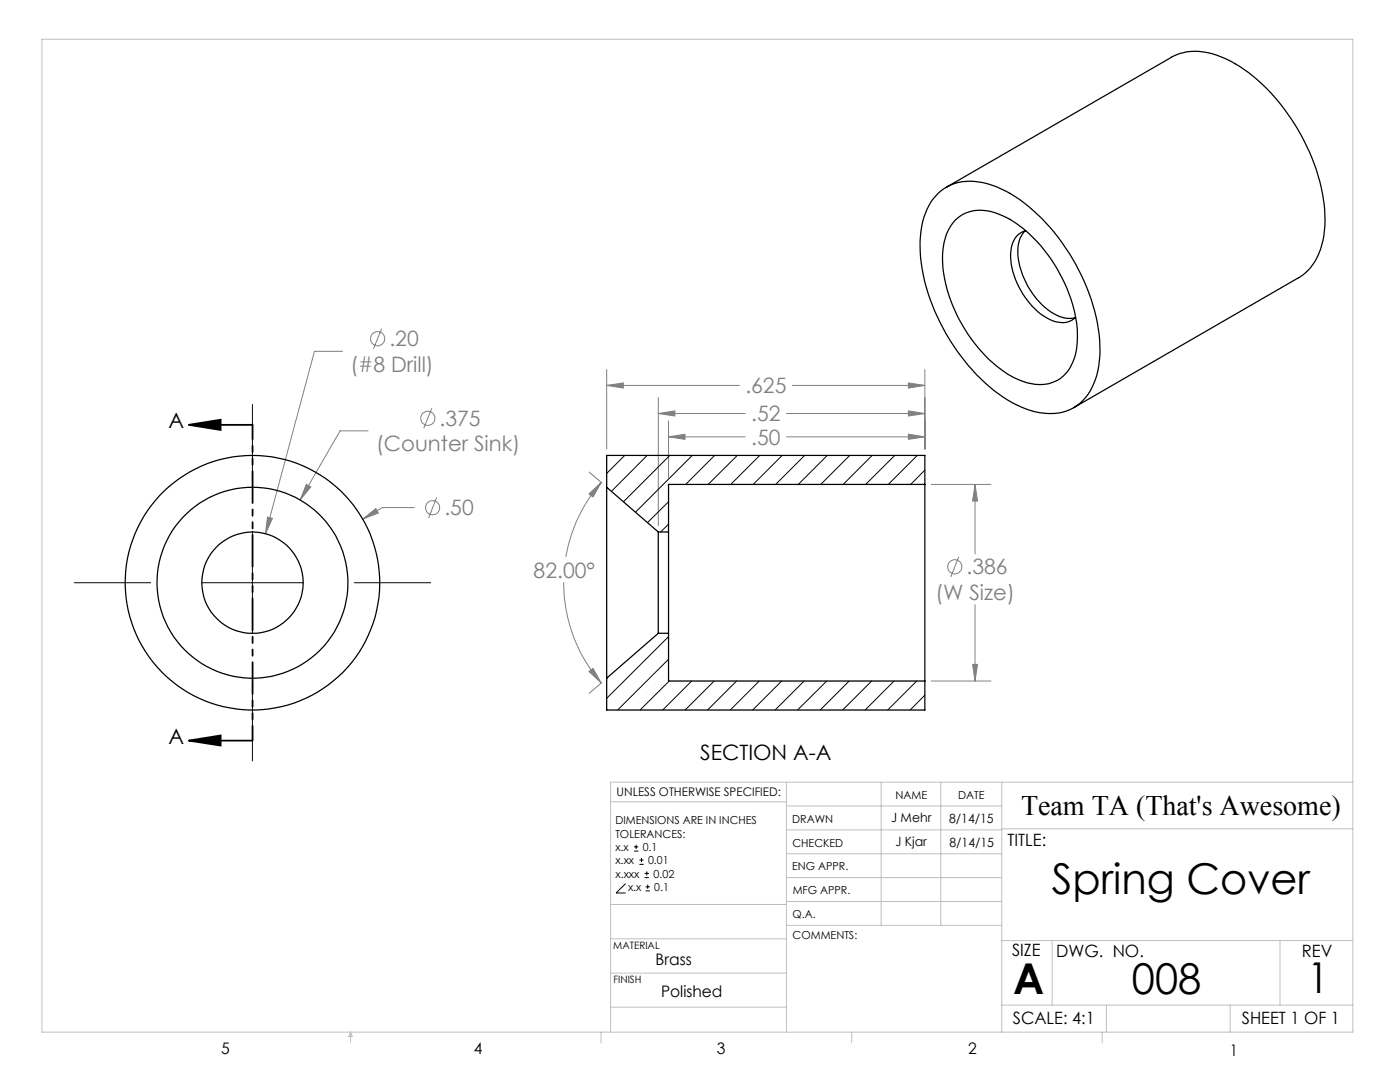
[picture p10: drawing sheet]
<svg xmlns="http://www.w3.org/2000/svg" width="279mm" height="216mm" viewBox="0 0 279 216" stroke-linecap="round" stroke-linejoin="round" font-family="sans-serif">
<g fill="none" stroke="#808080" stroke-width=".2">
<path d="M68.3 70.1h-5.5l-9.8 36.4M76.2 65.6l-1.7 4M121.1 76.9l3.3-.5v1zM121.1 73.7v15.9M121.1 76.9h26.5M131.4 79.3v25.6M158.1 76.9h26.5M181.3 76.4l3.3 .5-3.3 .5zM184.6 73.7v15.9M61.1 96.7l.9 .5-2.1 2.6zM73.4 86h-5.5l-8 13.8M86.2 81.5l-1.6 4"/>
<path d="M87.1 99.3l-1.6 4M117.5 98.6l2.5-2.3-1.6 2.9zM117.6 94.2l2.5 2.2M120 96.3a30.7 30.7 0 0 0-7.1 14.8M131.4 82.5l3.3-.5v1zM131.4 82.5h17.3M133.4 87.2l3.3-.6v1.1zM133.4 84v11.4M133.4 87.2h15.3M157 87.2h27.6M157 82.5h27.6M181.3 86.6l3.3 .6-3.3 .5z"/>
<path d="M181.3 82l3.3 .5-3.3 .5zM185.8 96.7h12M194.6 96.7l.5 3.3h-1zM194.6 96.7v13.8M53.4 103.2l1 .2-1.4 3.1zM72.4 103.6l2.6-2.1 .5 .9zM82.7 101.3h-6.4l-3.9 2.3M112.5 116.2a30.4 30.4 0 0 0 7.5 20.1M191.3 111.1l-1.5 4M117.5 134l.9-.6 1.6 2.9zM120.1 136.2l-2.5 2.2M185.8 135.9h12"/>
<path d="M194.1 132.6h1l-.5 3.3zM194.6 120.6v15.3"/>
<circle cx="75.4" cy="67.6" r="1.41"/>
<circle cx="85.4" cy="83.5" r="1.4"/>
<circle cx="86.3" cy="101.3" r="1.41"/>
<circle cx="190.5" cy="113.1" r="1.4"/>
</g>
<g fill="none" stroke="#000" stroke-width=".2">
<path d="M50.4 80.7v15.3M14.8 116.3h15.3M40.2 116.3h20.3M50.4 106.1v20.3M70.7 116.3h15.2M50.4 136.6v15.2M124.8 176.3l-1.9 1.9h1.9M126.5 169.8h.9M126.5 169h.9M127 168.6v.8M127.6 172.5h.8M127.6 171.6h.8"/>
<path d="M128 171.2v.8M128.7 175.1h.8M128.7 174.3h.8M128.8 177.8h.9M128.8 177h.9M129.1 173.9v.8M129.3 176.5v.8"/>
</g>
<path d="M37.7 84.8l6.3-1.1v2.1zM37.7 84.8h12.7M37.7 147.8l6.3-1v2zM37.7 147.8h12.7" fill="none" stroke="#000" stroke-width=".35"/>
<path d="M50.4 84.8v63" fill="none" stroke="#000" stroke-width=".35" stroke-dasharray="6.3 1.3 1.3 1.3 1.3 1.3" stroke-dashoffset="3.4"/>
<g fill="none" stroke="#c0c0c0" stroke-width=".2">
<path d="M8.4 7.8h261.6v198.2h-261.6zM121.8 160h35.2M157 156.1v49.9M175.9 156.1v28.5M187.7 156.1v28.5M199.9 156.1v49.9M270 156.1h-148.2v49.9M157 170.4h42.9M157 165.6h42.9M157 160.8h42.9M157 175.1h42.9M157 179.9h42.9"/>
<path d="M199.9 165.4h70.1M121.8 194.2h35.2M121.8 187.3h35.2M121.8 180.5h35.2M157 184.6h42.9M199.9 187.7h70.1M210 187.7v12.9M255.4 187.7v12.9M70 206v2.1M70 206l.3 .8h-.7zM119.9 206v2.1M121.8 201h35.2"/>
<path d="M170 206v2.1M199.9 200.6h70.1M220 206v2.1M220.8 200.6v5.4M245.5 200.6v5.4"/>
</g>
<path d="M37.7 84.8l6.3-1.1v2.1zM37.7 147.8l6.3-1v2z" fill="#000"/>
<path d="M53.4 103.2l-.4 3.3 1.4-3.1zM61.1 96.7l-1.2 3.1 2.1-2.6zM72.4 103.6l3.1-1.2-.5-.9zM121.1 76.9l3.3-.5v1zM181.3 76.4l3.3 .5-3.3 .5zM194.6 96.7l.5 3.3h-1zM194.1 132.6h1l-.5 3.3zM117.5 98.6l2.5-2.3-1.6 2.9zM117.5 134l.9-.6 1.6 2.9zM181.3 86.6l3.3 .6-3.3 .5zM133.4 87.2l3.3-.6v1.1zM181.3 82l3.3 .5-3.3 .5zM131.4 82.5l3.3-.5v1z" fill="#808080"/>
<g fill="none" stroke="#000" stroke-width=".25">
<path d="M187.3 38.5a9.7 9.7 0 0 1 9.7-1.8 25.7 25.7 0 0 1 11.7 7.8 40.8 40.8 0 0 1 10.8 23.3 16.3 16.3 0 0 1-2.9 11.5 9.2 9.2 0 0 1-9.2 3 24.4 24.4 0 0 1-12.6-7.6 41.7 41.7 0 0 1-11.1-23.3 17.1 17.1 0 0 1 2.5-11.7zM188.9 37.4l44.9-26a11.5 11.5 0 0 1 10.9 .3 35.4 35.4 0 0 1 14.9 15.1 34.2 34.2 0 0 1 4.7 19.3 11.9 11.9 0 0 1-5 9.3l-45 26M190.7 43.9a7.6 7.6 0 0 1 8.5-1.2 24 24 0 0 1 11.1 9.8 27.1 27.1 0 0 1 4.7 15.8 9.2 9.2 0 0 1-3.8 7.5 9 9 0 0 1-8.5-.3 28.4 28.4 0 0 1-12.7-14.8 20.5 20.5 0 0 1-1.2-13.9l1-1.9zM204.5 46.1a7 7 0 0 0-1.1 6.6 15.3 15.3 0 0 0 8 10.4l1.7 .4 1.5-.1M204.7 46a4 4 0 0 0-2.9 4.1 15.5 15.5 0 0 0 5.9 12.6 6.4 6.4 0 0 0 5.4 1.5l.9-.3 .7-.6M121.1 97.2v38.1M121.1 97.2l10.3 9M184.6 96.7v39.2M184.6 96.7v-5.8h-63.5v6.3M184.6 96.7h-51.2v9.5M131.4 106.2v20.2M131.4 106.2h2"/>
<path d="M133.4 106.2v20.2M121.1 135.3v6.4h63.5v-5.8M131.4 126.4l-10.3 8.9M131.4 126.4h2M133.4 126.4v9.5h51.2"/>
<circle cx="50.4" cy="116.3" r="10.1"/>
<circle cx="50.4" cy="116.3" r="19"/>
<circle cx="50.4" cy="116.3" r="25.4"/>
</g>
<g fill="none" stroke="#000" stroke-width=".2">
<path d="M124.7 90.9l-3.6 3.6M129.2 90.9l-7.2 7.1M133.7 90.9l-9.3 9.2M138.1 90.9l-11.3 11.3M142.6 90.9l-5.8 5.8M147.1 90.9l-5.8 5.8M151.6 90.9l-5.8 5.8M156.1 90.9l-5.8 5.8M160.6 90.9l-5.8 5.8M165.1 90.9l-5.8 5.8M169.6 90.9l-5.8 5.8M174.1 90.9l-5.8 5.8"/>
<path d="M178.6 90.9l-5.8 5.8M183.1 90.9l-5.8 5.8M184.6 93.8l-2.8 2.9M133.4 100.1l-4.2 4.2M133.4 104.6l-1.6 1.6M133.4 127l-12.3 12.3M133.4 131.6l-10.1 10.1M133.6 135.9l-5.9 5.8M138 135.9l-5.7 5.8M142.5 135.9l-5.8 5.8M147 135.9l-5.8 5.8M151.5 135.9l-5.8 5.8"/>
<path d="M156 135.9l-5.8 5.8M160.5 135.9l-5.8 5.8M165 135.9l-5.8 5.8M169.5 135.9l-5.8 5.8M174 135.9l-5.8 5.8M178.4 135.9l-5.8 5.8M183 135.9l-5.8 5.8M184.6 138.7l-3 3"/>
</g>
<g font-size="8.5">
<text x="209.9" y="178.3">Spring Cover</text>
<text x="202.2" y="198.3">A</text>
<text x="225.9" y="198.3">008</text>
<text x="260.9" y="198.1">1</text>
</g>
<text font-size="5.6" x="203.8" y="162.6">Team TA (That's Awesome)</text>
<g font-size="4.2" fill="#808080">
<text x="77.7" y="69.1">.20</text>
<text x="69.9" y="74.2">(#8 Drill)</text>
<text x="148.7" y="78.5">.625</text>
<text x="87.7" y="85">.375</text>
<text x="149.9" y="88.7">.50</text>
<text x="149.9" y="84.1">.52</text>
<text x="75" y="90.1">(Counter Sink)</text>
<text x="88.7" y="102.8">.50</text>
<text x="106.5" y="115.2">82.00°</text>
<text x="186.7" y="119.7">(W Size)</text>
<text x="192.9" y="114.6">.386</text>
</g>
<g font-size="4.2">
<text x="33.6" y="85.5">A</text>
<text x="33.6" y="148.5">A</text>
<text x="139.7" y="151.6">SECTION A-A</text>
</g>
<g font-size="3.4">
<text x="201.1" y="168.8">TITLE:</text>
<text x="202" y="190.8">SIZE</text>
<text x="210.8" y="190.9">DWG. NO.</text>
<text x="259.8" y="191">REV</text>
<text x="202.1" y="204.4">SCALE: 4:1</text>
<text x="247.8" y="204.4">SHEET 1 OF 1</text>
</g>
<g font-size="3.2">
<text x="130.8" y="192.5">Brass</text>
<text x="131.9" y="198.9">Polished</text>
<text x="44.2" y="210.4">5</text>
<text x="94.6" y="210.3">4</text>
<text x="143.1" y="210.4">3</text>
<text x="193.2" y="210.3">2</text>
<text x="245.4" y="210.6">1</text>
</g>
<g font-size="2.5">
<text x="177.9" y="164.1">J Mehr</text>
<text x="189.4" y="164.2">8/14/15</text>
<text x="178.7" y="168.8">J Kjar</text>
<text x="189.5" y="169">8/14/15</text>
</g>
<text font-size="2.4" x="123.1" y="158.9">UNLESS OTHERWISE SPECIFIED:</text>
<g font-size="2.2">
<text x="178.7" y="159.4">NAME</text>
<text x="191.2" y="159.4">DATE</text>
<text x="122.8" y="164.5">DIMENSIONS ARE IN INCHES</text>
<text x="122.8" y="167.1">TOLERANCES:</text>
<text x="158.1" y="164.2">DRAWN</text>
<text x="122.8" y="169.8">x.x</text>
<text x="122.8" y="172.4">x.xx</text>
<text x="128.3" y="169.8">0.1</text>
<text x="129.3" y="172.5">0.01</text>
<text x="158.1" y="173.7">ENG APPR.</text>
<text x="158.2" y="169.1">CHECKED</text>
<text x="122.8" y="175.1">x.xxx</text>
<text x="125.3" y="177.8">x.x</text>
<text x="130.4" y="175.1">0.02</text>
<text x="130.6" y="177.8">0.1</text>
<text x="158.2" y="178.4">MFG APPR.</text>
<text x="158.2" y="183.2">Q.A.</text>
<text x="158.2" y="187.4">COMMENTS:</text>
</g>
<g font-size="2">
<text x="122.4" y="189.4">MATERIAL</text>
<text x="122.4" y="196.2">FINISH</text>
</g>
</svg>
